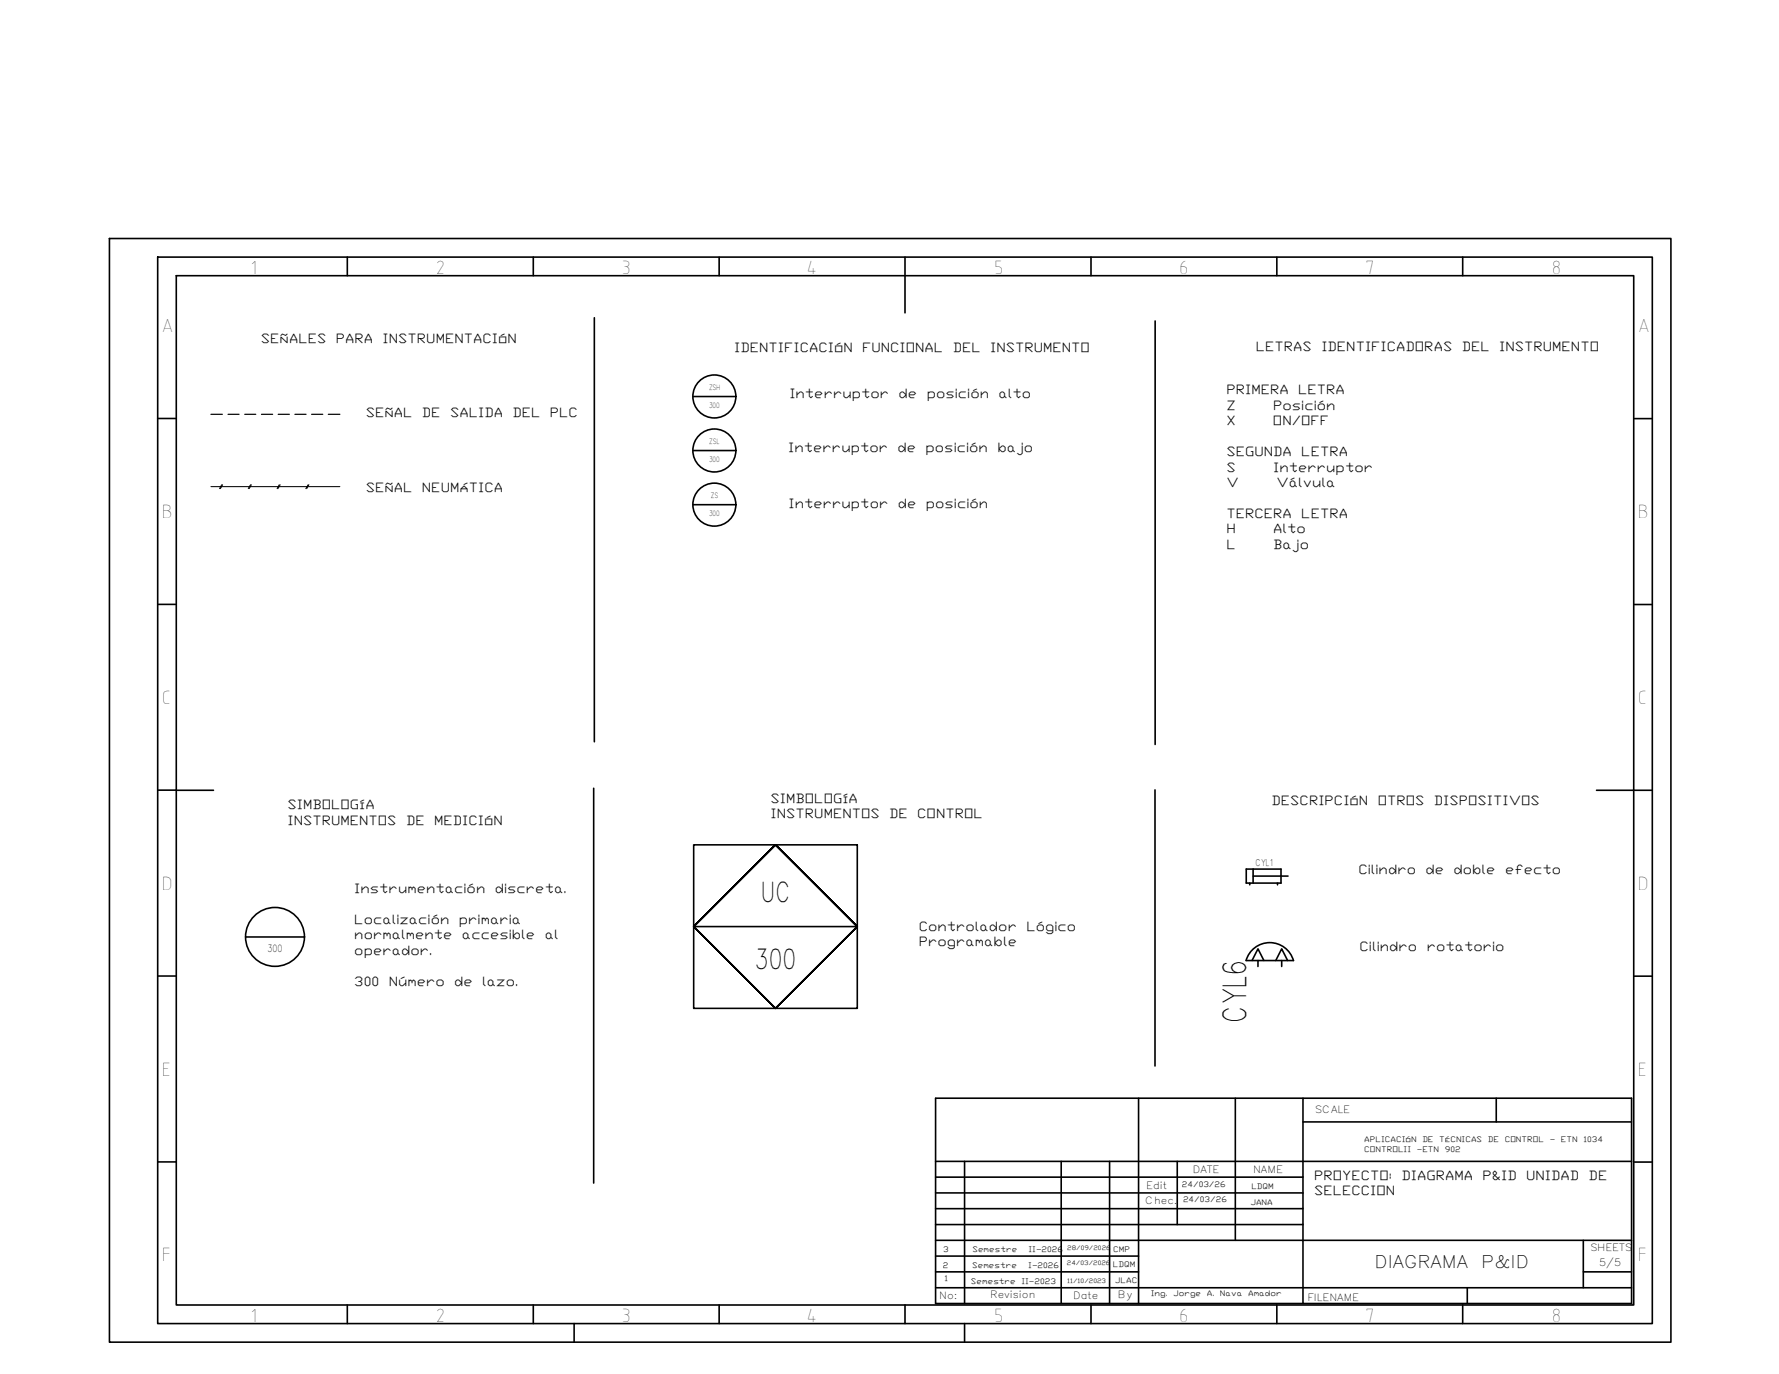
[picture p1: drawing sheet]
<svg xmlns="http://www.w3.org/2000/svg" width="279mm" height="216mm" viewBox="0 0 279 216" stroke-linecap="round" stroke-linejoin="round" font-family="sans-serif">
<!-- layer: 07 -->
<path d="M24.8 40.4h234.7v167.6h-234.7zM142.1 43.3v5.9M27.7 124.2h5.8M250.7 124.2h5.9M146.9 172.6h109.3v32.2h-109.3zM178.8 172.6v32.2M204.6 172.6v32.2M146.9 182.5h109.3M178.8 194.9h77.4M248.7 194.9v7.4" fill="none" stroke="#000" stroke-width=".25"/>
<!-- layer: 035 -->
<g fill="none" stroke="#000" stroke-width=".25">
<path d="M17.2 37.5h245.2v173.4h-245.2zM27.7 43.3h228.9v161.8h-228.9zM54.5 40.4v2.9M83.8 40.4v2.9M112.9 40.4v2.9M142.1 40.4v2.9M171.3 40.4v2.9M200.5 40.4v2.9M229.7 40.4v2.9M24.8 65.8h2.9M256.6 65.8h2.9M24.8 95h2.9"/>
<path d="M256.6 95h2.9M24.8 124.2h2.9M256.6 124.2h2.9M24.8 153.4h2.9M256.6 153.4h2.9M194 172.6v22.3M204.6 176.3h51.6M235 172.6v3.7M24.8 182.6h2.9M146.9 199.8h31.9M146.9 185h57.7M146.9 187.4h57.7"/>
<path d="M146.9 189.9h57.7M146.9 192.4h57.7M146.9 197.4h31.9M146.9 194.9h31.9M151.5 182.5v22.3M166.7 182.5v22.3M174.3 182.5v22.3M184.9 182.5v9.9M248.7 199.8h7.5M256.6 182.6h2.9M54.5 205.1v2.9M83.8 205.1v2.9"/>
<path d="M90.2 208v2.9M112.9 205.1v2.9M142.1 205.1v2.9M146.9 202.3h109.3M151.5 208v2.9M171.3 205.1v2.9M200.5 205.1v2.9M229.7 205.1v2.9M230.4 202.3v2.5"/>
</g>
<!-- layer: 0 -->
<path d="M93.3 49.9v66.7M181.4 50.4v66.6M93.2 123.9v62M181.4 124.1v43.4" fill="none" stroke="#000" stroke-width=".25"/>
<path d="M33.1 65.1h1.8M35.8 65.1h1.7M38.4 65.1h1.8M41.1 65.1h1.7M43.7 65.1h1.7M46.3 65.1h1.8M48.9 65.1h1.8M51.6 65.1h1.8" fill="none" stroke="#000" stroke-width=".19"/>
<path d="M34.8 76.2l-.2 .3h-1.5M35 76.2l-.5 .6M39.3 76.2l-.1 .3h-4.4l-.2 .3M39.5 76.2l-.5 .6M43.9 76.2l-.2 .3h-4.4l-.2 .3M44 76.2l-.5 .6M48.4 76.2l-.2 .3h-4.4l-.2 .3M48.5 76.2l-.5 .6M53.4 76.5h-5.1l-.1 .3" fill="none" stroke="#000" stroke-width=".16"/>
<!-- layer: SYMS -->
<g fill="none" stroke="#000" stroke-width=".25">
<path d="M108.8 62.3h6.8M108.8 70.8h6.8M108.8 79.3h6.8M108.9 132.8h25.7v25.6h-25.7zM121.8 132.8l12.8 12.8-12.8 12.8-12.9-12.8 12.9-12.8 12.8 12.8-12.8 12.8-12.9-12.8 12.9-12.8-12.9 12.8 12.9 12.8 12.8-12.8zM195.7 136.6h5.5v2.2h-5.5zM196.3 138.8v.2M196.8 137.7h5.5M196.8 136.6v2.2M200.6 138.8v.2M38.6 147.2h9.2M108.9 145.6h25.7"/>
<path d="M196.6 150.9l1-1.8 .9 1.8M196.8 149.1a3.9 3.9 0 0 1 6.3 1.8h-7.4l.3-.6zM197.6 150.9v1M200.4 150.9l.9-1.8 .9 1.8M201.3 150.9v1"/>
<circle cx="112.2" cy="70.8" r="3.4"/>
<circle cx="112.2" cy="62.3" r="3.4"/>
<circle cx="112.2" cy="79.3" r="3.4"/>
<circle cx="43.2" cy="147.2" r="4.6"/>
</g>
<text font-size="5" x="195.7" y="160.8" transform="rotate(-90 195.7 160.8)">CYL6</text>
<g font-size="4.3">
<text x="119.4" y="141.8">UC</text>
<text x="118.6" y="152.3">300</text>
</g>
<g font-size="3.2">
<text x="39.3" y="43">1</text>
<text x="68.4" y="43">2</text>
<text x="97.6" y="43">3</text>
<text x="126.6" y="43">4</text>
<text x="156.1" y="43">5</text>
<text x="185.2" y="43">6</text>
<text x="214.4" y="43">7</text>
<text x="243.7" y="43">8</text>
<text x="25.3" y="52.2">A</text>
<text x="257.2" y="52.2">A</text>
<text x="25.4" y="81.4">B</text>
<text x="257.2" y="81.4">B</text>
<text x="25.4" y="110.6">C</text>
<text x="257.2" y="110.6">C</text>
<text x="25.4" y="139.8">D</text>
<text x="257.2" y="139.8">D</text>
<text x="25.4" y="169">E</text>
<text x="257.2" y="169">E</text>
<text x="25.4" y="198.2">F</text>
<text x="257.2" y="198.2">F</text>
<text x="39.3" y="207.7">1</text>
<text x="68.4" y="207.7">2</text>
<text x="97.6" y="207.7">3</text>
<text x="126.6" y="207.7">4</text>
<text x="156.1" y="207.7">5</text>
<text x="185.2" y="207.7">6</text>
<text x="214.4" y="207.7">7</text>
<text x="243.7" y="207.7">8</text>
</g>
<g font-size="2.7">
<text x="215.9" y="199.3">DIAGRAMA</text>
<text x="232.6" y="199.3">P&amp;ID</text>
</g>
<g font-size="2">
<text x="41" y="53.9">SEÑALES</text>
<text x="52.7" y="53.9">PARA</text>
<text x="60.1" y="53.9">INSTRUMENTACIÓN</text>
<text x="115.3" y="55.4">IDENTIFICACIÓN</text>
<text x="135.4" y="55.4">FUNCIONAL</text>
<text x="149.6" y="55.4">DEL</text>
<text x="155.5" y="55.4">INSTRUMENTO</text>
<text x="197.2" y="55.1">LETRAS</text>
<text x="207.5" y="55.1">IDENTIFICADORAS</text>
<text x="229.6" y="55.1">DEL</text>
<text x="235.5" y="55.1">INSTRUMENTO</text>
<text x="57.4" y="65.5">SEÑAL</text>
<text x="66.3" y="65.5">DE</text>
<text x="70.7" y="65.5">SALIDA</text>
<text x="80.5" y="65.5">DEL</text>
<text x="86.4" y="65.5">PLC</text>
<text x="124" y="62.5">Interruptor</text>
<text x="141.1" y="62.5">de</text>
<text x="145.5" y="62.5">posición</text>
<text x="156.8" y="62.5">alto</text>
<text x="192.6" y="61.9">PRIMERA</text>
<text x="192.6" y="64.4">Z</text>
<text x="200" y="64.4">Posición</text>
<text x="203.9" y="61.9">LETRA</text>
<text x="123.8" y="71">Interruptor</text>
<text x="141" y="71">de</text>
<text x="145.4" y="71">posición</text>
<text x="156.6" y="71">bajo</text>
<text x="192.6" y="66.8">X</text>
<text x="192.6" y="71.7">SEGUNDA</text>
<text x="199.9" y="66.8">ON/OFF</text>
<text x="204.4" y="71.7">LETRA</text>
<text x="57.4" y="77.4">SEÑAL</text>
<text x="66.3" y="77.4">NEUMÁTICA</text>
<text x="192.6" y="74.1">S</text>
<text x="192.6" y="76.5">V</text>
<text x="200" y="74.1">Interruptor</text>
<text x="200.5" y="76.5">Válvula</text>
<text x="123.8" y="79.9">Interruptor</text>
<text x="141" y="79.9">de</text>
<text x="145.4" y="79.9">posición</text>
<text x="192.6" y="81.4">TERCERA</text>
<text x="192.6" y="83.8">H</text>
<text x="200" y="83.8">Alto</text>
<text x="204.4" y="81.4">LETRA</text>
<text x="192.6" y="86.2">L</text>
<text x="200" y="86.2">Bajo</text>
<text x="45.1" y="127.2">SIMBOLOGÍA</text>
<text x="45.1" y="129.6">INSTRUMENTOS</text>
<text x="63.8" y="129.6">DE</text>
<text x="68.2" y="129.6">MEDICIÓN</text>
<text x="121" y="126.1">SIMBOLOGÍA</text>
<text x="121" y="128.6">INSTRUMENTOS</text>
<text x="139.7" y="128.6">DE</text>
<text x="144.1" y="128.6">CONTROL</text>
<text x="199.7" y="126.6">DESCRIPCIÓN</text>
<text x="216.4" y="126.6">OTROS</text>
<text x="225.2" y="126.6">DISPOSITIVOS</text>
<text x="213.3" y="137.4">Cilindro</text>
<text x="223.9" y="137.4">de</text>
<text x="228.3" y="137.4">doble</text>
<text x="236.4" y="137.4">efecto</text>
<text x="55.6" y="140.3">Instrumentación</text>
<text x="77.7" y="140.3">discreta.</text>
<text x="55.6" y="145.2">Localización</text>
<text x="55.6" y="147.6">normalmente</text>
<text x="72.1" y="145.2">primaria</text>
<text x="72.6" y="147.6">accesible</text>
<text x="85.5" y="147.6">al</text>
<text x="144.3" y="146.2">Controlador</text>
<text x="144.3" y="148.6">Programable</text>
<text x="161.2" y="146.2">Lógico</text>
<text x="213.5" y="149.5">Cilindro</text>
<text x="224.1" y="149.5">rotatorio</text>
<text x="55.6" y="150">operador.</text>
<text x="55.6" y="154.9">300</text>
<text x="61" y="154.9">Número</text>
<text x="71.3" y="154.9">de</text>
<text x="75.7" y="154.9">lazo.</text>
<text x="206.4" y="185.4">PROYECTO:</text>
<text x="220.1" y="185.4">DIAGRAMA</text>
<text x="232.8" y="185.4">P&amp;ID</text>
<text x="239.7" y="185.4">UNIDAD</text>
<text x="249.5" y="185.4">DE</text>
<text x="206.4" y="187.8">SELECCION</text>
</g>
<g font-size="1.6">
<text x="42" y="149.6">300</text>
<text x="206.5" y="175">SCALE</text>
<text x="187.3" y="184.4">DATE</text>
<text x="196.8" y="184.3">NAME</text>
<text x="179.9" y="189.2">Chec.</text>
<text x="180" y="186.9">Edit</text>
<text x="249.7" y="196.6">SHEETS</text>
<text x="155.5" y="204">Revision</text>
<text x="251.1" y="198.9">5/5</text>
<text x="147.5" y="204.1">No:</text>
<text x="168.6" y="204.1">Date</text>
<text x="175.6" y="204">By</text>
<text x="205.3" y="204.5">FILENAME</text>
</g>
<text font-size="1.5" x="197.2" y="136">CYL1</text>
<g font-size="1.2">
<text x="214.3" y="179.5">APLICACIÓN</text>
<text x="223.4" y="179.5">DE</text>
<text x="226" y="179.5">TÉCNICAS</text>
<text x="233.7" y="179.5">DE</text>
<text x="236.3" y="179.5">CONTROL</text>
<text x="243.4" y="179.5">-</text>
<text x="245.1" y="179.5">ETN</text>
<text x="248.7" y="179.5">1034</text>
<text x="214.3" y="180.9">CONTROLII</text>
<text x="222.5" y="180.9">-ETN</text>
<text x="226.9" y="180.9">902</text>
<text x="185.6" y="186.5">24/03/26</text>
<text x="185.8" y="188.9">24/03/26</text>
<text x="196.4" y="189.4">JANA</text>
<text x="196.5" y="186.8">LDQM</text>
<text x="148.1" y="196.8">3</text>
<text x="152.7" y="196.8">Semestre</text>
<text x="161.5" y="196.8">II-2026</text>
<text x="174.8" y="196.7">CMP</text>
<text x="148.1" y="199.2">2</text>
<text x="148.3" y="201.3">1</text>
<text x="152.5" y="201.8">Semestre</text>
<text x="152.7" y="199.2">Semestre</text>
<text x="160.4" y="201.8">II-2023</text>
<text x="161.5" y="199.2">I-2026</text>
<text x="174.8" y="199.1">LDQM</text>
<text x="175.1" y="201.6">JLAC</text>
<text x="180.7" y="203.7">Ing.</text>
<text x="184.2" y="203.7">Jorge</text>
<text x="189.5" y="203.7">A.</text>
<text x="191.6" y="203.7">Nava</text>
<text x="196" y="203.7">Amador</text>
</g>
<g font-size="1.1">
<text x="111.4" y="61.3">ZSH</text>
<text x="111.4" y="64.1">300</text>
<text x="111.4" y="69.8">ZSL</text>
<text x="111.4" y="72.6">300</text>
<text x="111.4" y="81.1">300</text>
<text x="111.7" y="78.3">ZS</text>
</g>
<g font-size="1">
<text x="167.6" y="196.4">28/09/2026</text>
<text x="167.6" y="198.8">24/03/2026</text>
<text x="167.6" y="201.6">11/10/2023</text>
</g>
</svg>
